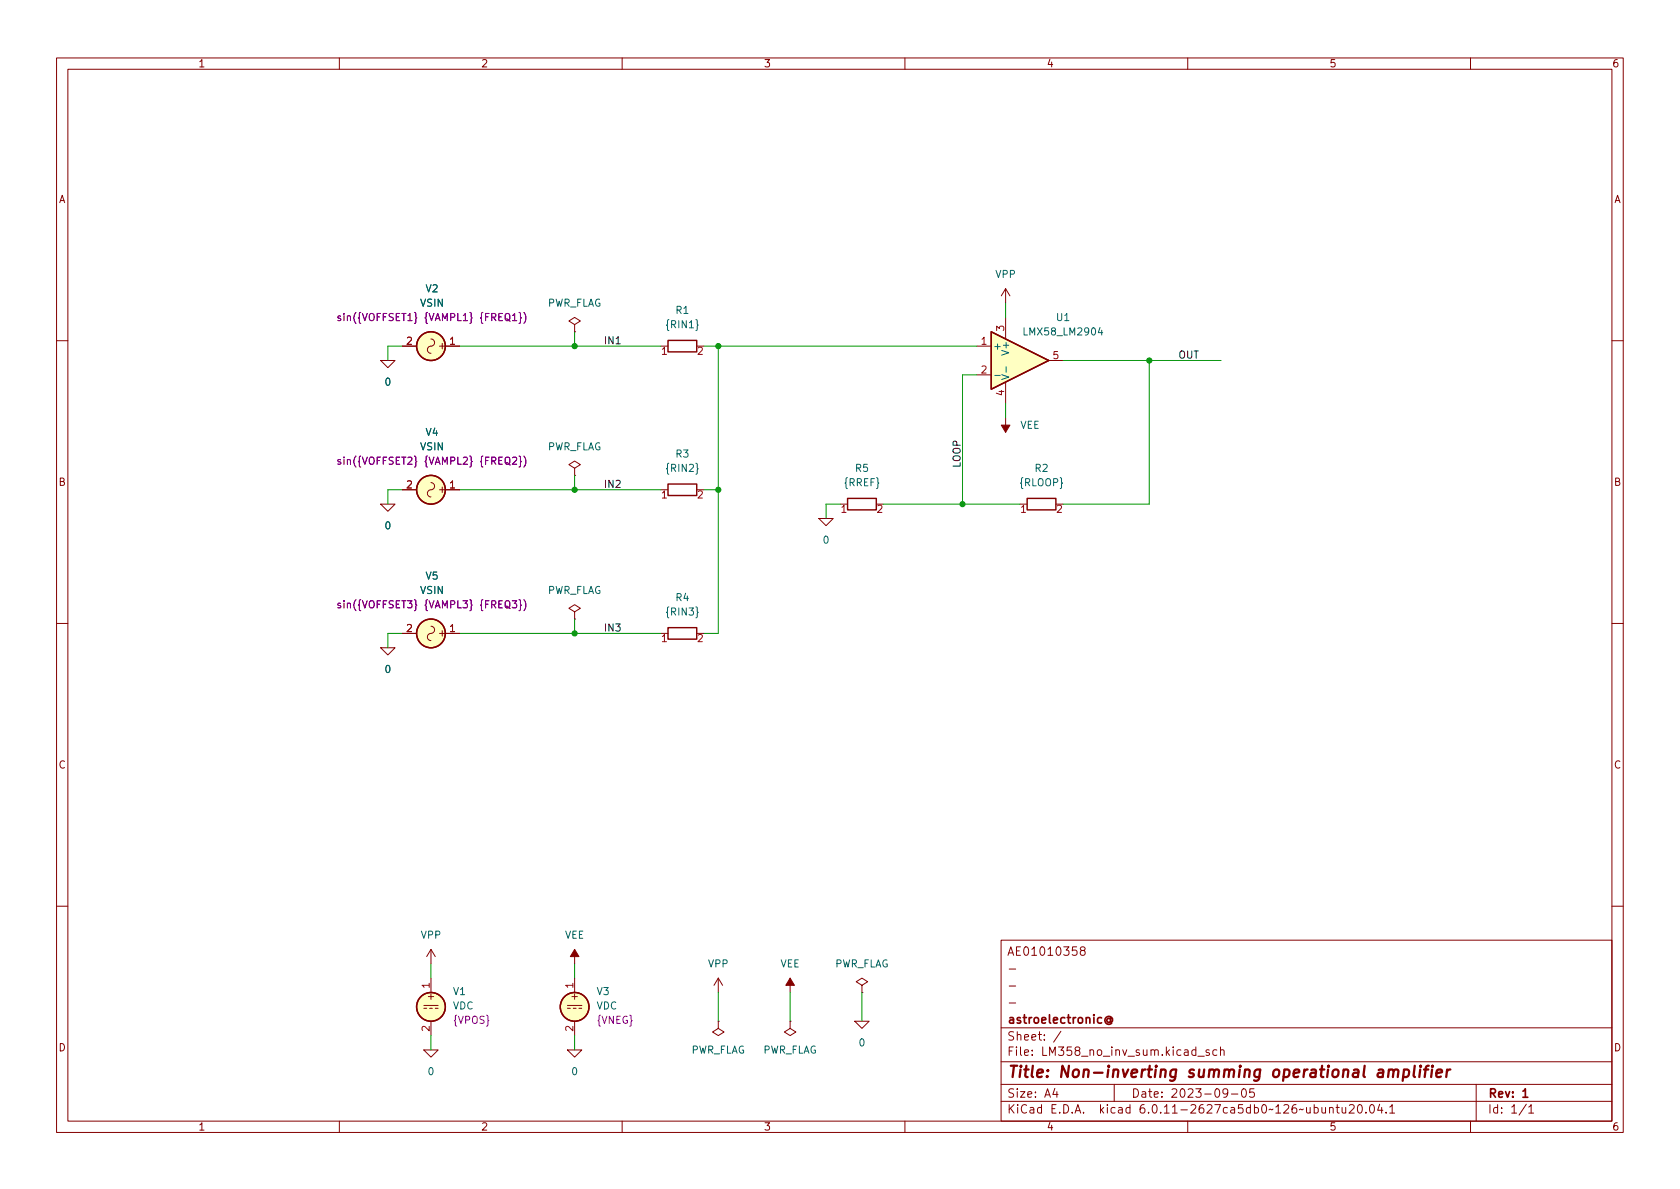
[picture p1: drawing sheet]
(kicad_sch (version 20211123) (generator eeschema)

 (paper "A4")

 (title_block
  (title "Non-inverting summing operational amplifier")
  (date "2023-09-05")
  (rev "1")
  (company "astroelectronic@")
  (comment 1 "-")
  (comment 2 "-")
  (comment 3 "-")
  (comment 4 "AE01010358"))

 (lib_symbols
  (symbol "Device:R" (pin_names (offset 0) hide) (in_bom yes) (on_board yes)
   (property "Reference" "R" (id 0) (at 2.032 0 90) (effects (font (size 1.27 1.27))))
   (property "Value" "R" (id 1) (at 0 0 90) (effects (font (size 1.27 1.27))))
   (property "Footprint" "" (id 2) (at -1.778 0 90) (effects (font (size 1.27 1.27)) hide))
   (property "Datasheet" "~" (id 3) (at 0 0 0) (effects (font (size 1.27 1.27)) hide))
   (symbol "R_0_1"
    (rectangle (start -1.016 -2.54) (end 1.016 2.54) (stroke (width 0.254) (type default) (color 0 0 0 0)) (fill (type none))))
   (symbol "R_1_1"
    (pin passive line (at 0 3.81 270) (length 1.27) (name "~" (effects (font (size 1.27 1.27)))) (number "1" (effects (font (size 1.27 1.27)))))
    (pin passive line (at 0 -3.81 90) (length 1.27) (name "~" (effects (font (size 1.27 1.27)))) (number "2" (effects (font (size 1.27 1.27)))))))
  (symbol "LM358:LMX58_LM2904" (pin_names (offset 0.254)) (in_bom yes) (on_board yes)
   (property "Reference" "U" (id 0) (at 3.81 3.175 0) (effects (font (size 1.27 1.27)) (justify left)))
   (property "Value" "LMX58_LM2904" (id 1) (at 3.81 -3.175 0) (effects (font (size 1.27 1.27)) (justify left)))
   (property "Footprint" "" (id 2) (at 0 0 0) (effects (font (size 1.27 1.27)) hide))
   (property "Datasheet" "~" (id 3) (at 0 0 0) (effects (font (size 1.27 1.27)) hide))
   (property "Spice_Netlist_Enabled" "Y" (id 4) (at 0 0 0) (effects (font (size 1.27 1.27)) (justify left) hide))
   (property "Spice_Primitive" "X" (id 5) (at 0 0 0) (effects (font (size 1.27 1.27)) (justify left) hide))
   (symbol "LMX58_LM2904_0_1"
    (polyline (pts (xy 5.08 0) (xy -5.08 5.08) (xy -5.08 -5.08) (xy 5.08 0)) (stroke (width 0.254) (type default) (color 0 0 0 0)) (fill (type background))))
   (symbol "LMX58_LM2904_1_1"
    (pin passive line (at -7.62 2.54 0) (length 2.54) (name "+" (effects (font (size 1.27 1.27)))) (number "1" (effects (font (size 1.27 1.27)))))
    (pin passive line (at -7.62 -2.54 0) (length 2.54) (name "-" (effects (font (size 1.27 1.27)))) (number "2" (effects (font (size 1.27 1.27)))))
    (pin passive line (at -2.54 7.62 270) (length 3.81) (name "V+" (effects (font (size 1.27 1.27)))) (number "3" (effects (font (size 1.27 1.27)))))
    (pin passive line (at -2.54 -7.62 90) (length 3.81) (name "V-" (effects (font (size 1.27 1.27)))) (number "4" (effects (font (size 1.27 1.27)))))
    (pin passive line (at 7.62 0 180) (length 2.54) (name "~" (effects (font (size 1.27 1.27)))) (number "5" (effects (font (size 1.27 1.27)))))))
  (symbol "R_1" (pin_names (offset 0) hide) (in_bom yes) (on_board yes)
   (property "Reference" "R" (id 0) (at 2.032 0 90) (effects (font (size 1.27 1.27))))
   (property "Value" "R_1" (id 1) (at 0 0 90) (effects (font (size 1.27 1.27))))
   (property "Footprint" "" (id 2) (at -1.778 0 90) (effects (font (size 1.27 1.27)) hide))
   (property "Datasheet" "~" (id 3) (at 0 0 0) (effects (font (size 1.27 1.27)) hide))
   (symbol "R_1_0_1"
    (rectangle (start -1.016 -2.54) (end 1.016 2.54) (stroke (width 0.254) (type default) (color 0 0 0 0)) (fill (type none))))
   (symbol "R_1_1_1"
    (pin passive line (at 0 3.81 270) (length 1.27) (name "~" (effects (font (size 1.27 1.27)))) (number "1" (effects (font (size 1.27 1.27)))))
    (pin passive line (at 0 -3.81 90) (length 1.27) (name "~" (effects (font (size 1.27 1.27)))) (number "2" (effects (font (size 1.27 1.27)))))))
  (symbol "Simulation_SPICE:VDC" (pin_names (offset 0.0254) hide) (in_bom yes) (on_board yes)
   (property "Reference" "V" (id 0) (at 2.54 2.54 0) (effects (font (size 1.27 1.27)) (justify left)))
   (property "Value" "VDC" (id 1) (at 2.54 0 0) (effects (font (size 1.27 1.27)) (justify left)))
   (property "Footprint" "" (id 2) (at 0 0 0) (effects (font (size 1.27 1.27)) hide))
   (property "Datasheet" "~" (id 3) (at 0 0 0) (effects (font (size 1.27 1.27)) hide))
   (property "Spice_Netlist_Enabled" "Y" (id 4) (at 0 0 0) (effects (font (size 1.27 1.27)) (justify left) hide))
   (property "Spice_Primitive" "V" (id 5) (at 0 0 0) (effects (font (size 1.27 1.27)) (justify left) hide))
   (property "Spice_Model" "dc(1)" (id 6) (at 2.54 -2.54 0) (effects (font (size 1.27 1.27)) (justify left)))
   (symbol "VDC_0_0"
    (polyline (pts (xy -1.27 0.254) (xy 1.27 0.254)) (stroke (width 0) (type default) (color 0 0 0 0)) (fill (type none)))
    (polyline (pts (xy -0.762 -0.254) (xy -1.27 -0.254)) (stroke (width 0) (type default) (color 0 0 0 0)) (fill (type none)))
    (polyline (pts (xy 0.254 -0.254) (xy -0.254 -0.254)) (stroke (width 0) (type default) (color 0 0 0 0)) (fill (type none)))
    (polyline (pts (xy 1.27 -0.254) (xy 0.762 -0.254)) (stroke (width 0) (type default) (color 0 0 0 0)) (fill (type none)))
    (text "+" (at 0 1.905 0) (effects (font (size 1.27 1.27)))))
   (symbol "VDC_0_1"
    (circle (center 0 0) (radius 2.54) (stroke (width 0.254) (type default) (color 0 0 0 0)) (fill (type background))))
   (symbol "VDC_1_1"
    (pin passive line (at 0 5.08 270) (length 2.54) (name "~" (effects (font (size 1.27 1.27)))) (number "1" (effects (font (size 1.27 1.27)))))
    (pin passive line (at 0 -5.08 90) (length 2.54) (name "~" (effects (font (size 1.27 1.27)))) (number "2" (effects (font (size 1.27 1.27)))))))
  (symbol "Simulation_SPICE:VSIN" (pin_names (offset 0.0254) hide) (in_bom yes) (on_board yes)
   (property "Reference" "V" (id 0) (at 2.54 2.54 0) (effects (font (size 1.27 1.27)) (justify left)))
   (property "Value" "VSIN" (id 1) (at 2.54 0 0) (effects (font (size 1.27 1.27)) (justify left)))
   (property "Footprint" "" (id 2) (at 0 0 0) (effects (font (size 1.27 1.27)) hide))
   (property "Datasheet" "~" (id 3) (at 0 0 0) (effects (font (size 1.27 1.27)) hide))
   (property "Spice_Netlist_Enabled" "Y" (id 4) (at 0 0 0) (effects (font (size 1.27 1.27)) (justify left) hide))
   (property "Spice_Primitive" "V" (id 5) (at 0 0 0) (effects (font (size 1.27 1.27)) (justify left) hide))
   (property "Spice_Model" "sin(0 1 1k)" (id 6) (at 2.54 -2.54 0) (effects (font (size 1.27 1.27)) (justify left)))
   (symbol "VSIN_0_0"
    (arc (start 0 0) (mid -0.635 0.635) (end -1.27 0) (stroke (width 0) (type default) (color 0 0 0 0)) (fill (type none)))
    (arc (start 0 0) (mid 0.635 -0.635) (end 1.27 0) (stroke (width 0) (type default) (color 0 0 0 0)) (fill (type none)))
    (text "+" (at 0 1.905 0) (effects (font (size 1.27 1.27)))))
   (symbol "VSIN_0_1"
    (circle (center 0 0) (radius 2.54) (stroke (width 0.254) (type default) (color 0 0 0 0)) (fill (type background))))
   (symbol "VSIN_1_1"
    (pin passive line (at 0 5.08 270) (length 2.54) (name "~" (effects (font (size 1.27 1.27)))) (number "1" (effects (font (size 1.27 1.27)))))
    (pin passive line (at 0 -5.08 90) (length 2.54) (name "~" (effects (font (size 1.27 1.27)))) (number "2" (effects (font (size 1.27 1.27)))))))
  (symbol "VDC_1" (pin_names (offset 0.0254) hide) (in_bom yes) (on_board yes)
   (property "Reference" "V" (id 0) (at 2.54 2.54 0) (effects (font (size 1.27 1.27)) (justify left)))
   (property "Value" "VDC_1" (id 1) (at 2.54 0 0) (effects (font (size 1.27 1.27)) (justify left)))
   (property "Footprint" "" (id 2) (at 0 0 0) (effects (font (size 1.27 1.27)) hide))
   (property "Datasheet" "~" (id 3) (at 0 0 0) (effects (font (size 1.27 1.27)) hide))
   (property "Spice_Netlist_Enabled" "Y" (id 4) (at 0 0 0) (effects (font (size 1.27 1.27)) (justify left) hide))
   (property "Spice_Primitive" "V" (id 5) (at 0 0 0) (effects (font (size 1.27 1.27)) (justify left) hide))
   (property "Spice_Model" "dc(1)" (id 6) (at 2.54 -2.54 0) (effects (font (size 1.27 1.27)) (justify left)))
   (symbol "VDC_1_0_0"
    (polyline (pts (xy -1.27 0.254) (xy 1.27 0.254)) (stroke (width 0) (type default) (color 0 0 0 0)) (fill (type none)))
    (polyline (pts (xy -0.762 -0.254) (xy -1.27 -0.254)) (stroke (width 0) (type default) (color 0 0 0 0)) (fill (type none)))
    (polyline (pts (xy 0.254 -0.254) (xy -0.254 -0.254)) (stroke (width 0) (type default) (color 0 0 0 0)) (fill (type none)))
    (polyline (pts (xy 1.27 -0.254) (xy 0.762 -0.254)) (stroke (width 0) (type default) (color 0 0 0 0)) (fill (type none)))
    (text "+" (at 0 1.905 0) (effects (font (size 1.27 1.27)))))
   (symbol "VDC_1_0_1"
    (circle (center 0 0) (radius 2.54) (stroke (width 0.254) (type default) (color 0 0 0 0)) (fill (type background))))
   (symbol "VDC_1_1_1"
    (pin passive line (at 0 5.08 270) (length 2.54) (name "~" (effects (font (size 1.27 1.27)))) (number "1" (effects (font (size 1.27 1.27)))))
    (pin passive line (at 0 -5.08 90) (length 2.54) (name "~" (effects (font (size 1.27 1.27)))) (number "2" (effects (font (size 1.27 1.27)))))))
  (symbol "power:PWR_FLAG" (power) (pin_numbers hide) (pin_names (offset 0) hide) (in_bom yes) (on_board yes)
   (property "Reference" "#FLG" (id 0) (at 0 1.905 0) (effects (font (size 1.27 1.27)) hide))
   (property "Value" "PWR_FLAG" (id 1) (at 0 3.81 0) (effects (font (size 1.27 1.27))))
   (property "Footprint" "" (id 2) (at 0 0 0) (effects (font (size 1.27 1.27)) hide))
   (property "Datasheet" "~" (id 3) (at 0 0 0) (effects (font (size 1.27 1.27)) hide))
   (symbol "PWR_FLAG_0_0"
    (pin power_out line (at 0 0 90) (length 0) (name "pwr" (effects (font (size 1.27 1.27)))) (number "1" (effects (font (size 1.27 1.27))))))
   (symbol "PWR_FLAG_0_1"
    (polyline (pts (xy 0 0) (xy 0 1.27) (xy -1.016 1.905) (xy 0 2.54) (xy 1.016 1.905) (xy 0 1.27)) (stroke (width 0) (type default) (color 0 0 0 0)) (fill (type none)))))
  (symbol "power:VEE" (power) (pin_names (offset 0)) (in_bom yes) (on_board yes)
   (property "Reference" "#PWR" (id 0) (at 0 -3.81 0) (effects (font (size 1.27 1.27)) hide))
   (property "Value" "VEE" (id 1) (at 0 3.81 0) (effects (font (size 1.27 1.27))))
   (property "Footprint" "" (id 2) (at 0 0 0) (effects (font (size 1.27 1.27)) hide))
   (property "Datasheet" "" (id 3) (at 0 0 0) (effects (font (size 1.27 1.27)) hide))
   (symbol "VEE_0_1"
    (polyline (pts (xy 0 0) (xy 0 2.54)) (stroke (width 0) (type default) (color 0 0 0 0)) (fill (type none)))
    (polyline (pts (xy 0.762 1.27) (xy -0.762 1.27) (xy 0 2.54) (xy 0.762 1.27)) (stroke (width 0) (type default) (color 0 0 0 0)) (fill (type outline))))
   (symbol "VEE_1_1"
    (pin power_in line (at 0 0 90) (length 0) hide (name "VEE" (effects (font (size 1.27 1.27)))) (number "1" (effects (font (size 1.27 1.27)))))))
  (symbol "power:VPP" (power) (pin_names (offset 0)) (in_bom yes) (on_board yes)
   (property "Reference" "#PWR" (id 0) (at 0 -3.81 0) (effects (font (size 1.27 1.27)) hide))
   (property "Value" "VPP" (id 1) (at 0 3.81 0) (effects (font (size 1.27 1.27))))
   (property "Footprint" "" (id 2) (at 0 0 0) (effects (font (size 1.27 1.27)) hide))
   (property "Datasheet" "" (id 3) (at 0 0 0) (effects (font (size 1.27 1.27)) hide))
   (symbol "VPP_0_1"
    (polyline (pts (xy -0.762 1.27) (xy 0 2.54)) (stroke (width 0) (type default) (color 0 0 0 0)) (fill (type none)))
    (polyline (pts (xy 0 0) (xy 0 2.54)) (stroke (width 0) (type default) (color 0 0 0 0)) (fill (type none)))
    (polyline (pts (xy 0 2.54) (xy 0.762 1.27)) (stroke (width 0) (type default) (color 0 0 0 0)) (fill (type none))))
   (symbol "VPP_1_1"
    (pin power_in line (at 0 0 90) (length 0) hide (name "VPP" (effects (font (size 1.27 1.27)))) (number "1" (effects (font (size 1.27 1.27)))))))
  (symbol "pspice:0" (power) (pin_names (offset 0)) (in_bom yes) (on_board yes)
   (property "Reference" "#GND" (id 0) (at 0 -2.54 0) (effects (font (size 1.27 1.27)) hide))
   (property "Value" "0" (id 1) (at 0 -1.778 0) (effects (font (size 1.27 1.27))))
   (property "Footprint" "" (id 2) (at 0 0 0) (effects (font (size 1.27 1.27)) hide))
   (property "Datasheet" "~" (id 3) (at 0 0 0) (effects (font (size 1.27 1.27)) hide))
   (symbol "0_0_1"
    (polyline (pts (xy -1.27 0) (xy 0 -1.27) (xy 1.27 0) (xy -1.27 0)) (stroke (width 0) (type default) (color 0 0 0 0)) (fill (type none))))
   (symbol "0_1_1"
    (pin power_in line (at 0 0 0) (length 0) hide (name "0" (effects (font (size 1.016 1.016)))) (number "1" (effects (font (size 1.016 1.016))))))))

 (junction (at 127 86.36) (diameter 0) (color 0 0 0 0))
 (junction (at 170.18 88.9) (diameter 0) (color 0 0 0 0))
 (junction (at 127 60.96) (diameter 0) (color 0 0 0 0))
 (junction (at 101.6 111.76) (diameter 0) (color 0 0 0 0))
 (junction (at 203.2 63.5) (diameter 0) (color 0 0 0 0))
 (junction (at 101.6 60.96) (diameter 0) (color 0 0 0 0))
 (junction (at 101.6 86.36) (diameter 0) (color 0 0 0 0))

 (wire (pts (xy 170.18 88.9) (xy 180.34 88.9)) (stroke (width 0) (type default) (color 0 0 0 0)))
 (wire (pts (xy 146.05 88.9) (xy 148.59 88.9)) (stroke (width 0) (type default) (color 0 0 0 0)))
 (wire (pts (xy 101.6 86.36) (xy 81.28 86.36)) (stroke (width 0) (type default) (color 0 0 0 0)))
 (wire (pts (xy 139.7 175.26) (xy 139.7 180.34)) (stroke (width 0) (type default) (color 0 0 0 0)))
 (wire (pts (xy 146.05 88.9) (xy 146.05 91.44)) (stroke (width 0) (type default) (color 0 0 0 0)))
 (wire (pts (xy 116.84 60.96) (xy 101.6 60.96)) (stroke (width 0) (type default) (color 0 0 0 0)))
 (wire (pts (xy 116.84 111.76) (xy 101.6 111.76)) (stroke (width 0) (type default) (color 0 0 0 0)))
 (wire (pts (xy 124.46 60.96) (xy 127 60.96)) (stroke (width 0) (type default) (color 0 0 0 0)))
 (wire (pts (xy 127 60.96) (xy 172.72 60.96)) (stroke (width 0) (type default) (color 0 0 0 0)))
 (wire (pts (xy 101.6 58.42) (xy 101.6 60.96)) (stroke (width 0) (type default) (color 0 0 0 0)))
 (wire (pts (xy 187.96 88.9) (xy 203.2 88.9)) (stroke (width 0) (type default) (color 0 0 0 0)))
 (wire (pts (xy 170.18 66.04) (xy 170.18 88.9)) (stroke (width 0) (type default) (color 0 0 0 0)))
 (wire (pts (xy 68.58 86.36) (xy 71.12 86.36)) (stroke (width 0) (type default) (color 0 0 0 0)))
 (wire (pts (xy 177.8 53.34) (xy 177.8 55.88)) (stroke (width 0) (type default) (color 0 0 0 0)))
 (wire (pts (xy 101.6 170.18) (xy 101.6 172.72)) (stroke (width 0) (type default) (color 0 0 0 0)))
 (wire (pts (xy 101.6 111.76) (xy 81.28 111.76)) (stroke (width 0) (type default) (color 0 0 0 0)))
 (wire (pts (xy 101.6 83.82) (xy 101.6 86.36)) (stroke (width 0) (type default) (color 0 0 0 0)))
 (wire (pts (xy 127 111.76) (xy 127 86.36)) (stroke (width 0) (type default) (color 0 0 0 0)))
 (wire (pts (xy 101.6 109.22) (xy 101.6 111.76)) (stroke (width 0) (type default) (color 0 0 0 0)))
 (wire (pts (xy 76.2 170.18) (xy 76.2 172.72)) (stroke (width 0) (type default) (color 0 0 0 0)))
 (wire (pts (xy 172.72 66.04) (xy 170.18 66.04)) (stroke (width 0) (type default) (color 0 0 0 0)))
 (wire (pts (xy 101.6 182.88) (xy 101.6 185.42)) (stroke (width 0) (type default) (color 0 0 0 0)))
 (wire (pts (xy 68.58 60.96) (xy 68.58 63.5)) (stroke (width 0) (type default) (color 0 0 0 0)))
 (wire (pts (xy 177.8 71.12) (xy 177.8 73.66)) (stroke (width 0) (type default) (color 0 0 0 0)))
 (wire (pts (xy 203.2 63.5) (xy 187.96 63.5)) (stroke (width 0) (type default) (color 0 0 0 0)))
 (wire (pts (xy 127 86.36) (xy 124.46 86.36)) (stroke (width 0) (type default) (color 0 0 0 0)))
 (wire (pts (xy 101.6 60.96) (xy 81.28 60.96)) (stroke (width 0) (type default) (color 0 0 0 0)))
 (wire (pts (xy 68.58 86.36) (xy 68.58 88.9)) (stroke (width 0) (type default) (color 0 0 0 0)))
 (wire (pts (xy 152.4 175.26) (xy 152.4 180.34)) (stroke (width 0) (type default) (color 0 0 0 0)))
 (wire (pts (xy 203.2 63.5) (xy 215.9 63.5)) (stroke (width 0) (type default) (color 0 0 0 0)))
 (wire (pts (xy 68.58 111.76) (xy 68.58 114.3)) (stroke (width 0) (type default) (color 0 0 0 0)))
 (wire (pts (xy 156.21 88.9) (xy 170.18 88.9)) (stroke (width 0) (type default) (color 0 0 0 0)))
 (wire (pts (xy 68.58 111.76) (xy 71.12 111.76)) (stroke (width 0) (type default) (color 0 0 0 0)))
 (wire (pts (xy 76.2 182.88) (xy 76.2 185.42)) (stroke (width 0) (type default) (color 0 0 0 0)))
 (wire (pts (xy 127 175.26) (xy 127 180.34)) (stroke (width 0) (type default) (color 0 0 0 0)))
 (wire (pts (xy 116.84 86.36) (xy 101.6 86.36)) (stroke (width 0) (type default) (color 0 0 0 0)))
 (wire (pts (xy 203.2 88.9) (xy 203.2 63.5)) (stroke (width 0) (type default) (color 0 0 0 0)))
 (wire (pts (xy 68.58 60.96) (xy 71.12 60.96)) (stroke (width 0) (type default) (color 0 0 0 0)))
 (wire (pts (xy 124.46 111.76) (xy 127 111.76)) (stroke (width 0) (type default) (color 0 0 0 0)))
 (wire (pts (xy 127 60.96) (xy 127 86.36)) (stroke (width 0) (type default) (color 0 0 0 0)))

 (label "IN1" (at 106.68 60.96 0) (effects (font (size 1.27 1.27)) (justify left bottom)))
 (label "IN2" (at 106.68 86.36 0) (effects (font (size 1.27 1.27)) (justify left bottom)))
 (label "LOOP" (at 170.18 82.55 90) (effects (font (size 1.27 1.27)) (justify left bottom)))
 (label "IN3" (at 106.68 111.76 0) (effects (font (size 1.27 1.27)) (justify left bottom)))
 (label "OUT" (at 208.28 63.5 0) (effects (font (size 1.27 1.27)) (justify left bottom)))

 (symbol (lib_id "Simulation_SPICE:VDC") (at 101.6 177.8 0) (unit 1) (in_bom yes) (on_board yes) (fields_autoplaced)
  (property "Reference" "V3" (id 0) (at 105.41 175.0701 0) (effects (font (size 1.27 1.27)) (justify left)))
  (property "Value" "VDC" (id 1) (at 105.41 177.6101 0) (effects (font (size 1.27 1.27)) (justify left)))
  (property "Footprint" "" (id 2) (at 101.6 177.8 0) (effects (font (size 1.27 1.27)) hide))
  (property "Datasheet" "~" (id 3) (at 101.6 177.8 0) (effects (font (size 1.27 1.27)) hide))
  (property "Spice_Netlist_Enabled" "Y" (id 4) (at 101.6 177.8 0) (effects (font (size 1.27 1.27)) (justify left) hide))
  (property "Spice_Primitive" "V" (id 5) (at 101.6 177.8 0) (effects (font (size 1.27 1.27)) (justify left) hide))
  (property "Spice_Model" "{VNEG}" (id 6) (at 105.41 180.1501 0) (effects (font (size 1.27 1.27)) (justify left))) (pin "1") (pin "2"))

 (symbol (lib_id "power:VPP") (at 76.2 170.18 0) (unit 1) (in_bom yes) (on_board yes) (fields_autoplaced)
  (property "Reference" "#PWR01" (id 0) (at 76.2 173.99 0) (effects (font (size 1.27 1.27)) hide))
  (property "Value" "VPP" (id 1) (at 76.2 165.1 0))
  (property "Footprint" "" (id 2) (at 76.2 170.18 0) (effects (font (size 1.27 1.27)) hide))
  (property "Datasheet" "" (id 3) (at 76.2 170.18 0) (effects (font (size 1.27 1.27)) hide)) (pin "1"))

 (symbol (lib_id "power:PWR_FLAG") (at 101.6 58.42 0) (unit 1) (in_bom yes) (on_board yes) (fields_autoplaced)
  (property "Reference" "#FLG01" (id 0) (at 101.6 56.515 0) (effects (font (size 1.27 1.27)) hide))
  (property "Value" "PWR_FLAG" (id 1) (at 101.6 53.34 0))
  (property "Footprint" "" (id 2) (at 101.6 58.42 0) (effects (font (size 1.27 1.27)) hide))
  (property "Datasheet" "~" (id 3) (at 101.6 58.42 0) (effects (font (size 1.27 1.27)) hide)) (pin "1"))

 (symbol (lib_id "Device:R") (at 152.4 88.9 90) (unit 1) (in_bom yes) (on_board yes) (fields_autoplaced)
  (property "Reference" "R5" (id 0) (at 152.4 82.55 90))
  (property "Value" "{RREF}" (id 1) (at 152.4 85.09 90))
  (property "Footprint" "" (id 2) (at 152.4 90.678 90) (effects (font (size 1.27 1.27)) hide))
  (property "Datasheet" "~" (id 3) (at 152.4 88.9 0) (effects (font (size 1.27 1.27)) hide)) (pin "1") (pin "2"))

 (symbol (lib_id "pspice:0") (at 152.4 180.34 0) (unit 1) (in_bom yes) (on_board yes) (fields_autoplaced)
  (property "Reference" "#GND05" (id 0) (at 152.4 182.88 0) (effects (font (size 1.27 1.27)) hide))
  (property "Value" "0" (id 1) (at 152.4 184.15 0))
  (property "Footprint" "" (id 2) (at 152.4 180.34 0) (effects (font (size 1.27 1.27)) hide))
  (property "Datasheet" "~" (id 3) (at 152.4 180.34 0) (effects (font (size 1.27 1.27)) hide)) (pin "1"))

 (symbol (lib_id "power:PWR_FLAG") (at 101.6 109.22 0) (unit 1) (in_bom yes) (on_board yes) (fields_autoplaced)
  (property "Reference" "#FLG06" (id 0) (at 101.6 107.315 0) (effects (font (size 1.27 1.27)) hide))
  (property "Value" "PWR_FLAG" (id 1) (at 101.6 104.14 0))
  (property "Footprint" "" (id 2) (at 101.6 109.22 0) (effects (font (size 1.27 1.27)) hide))
  (property "Datasheet" "~" (id 3) (at 101.6 109.22 0) (effects (font (size 1.27 1.27)) hide)) (pin "1"))

 (symbol (lib_id "pspice:0") (at 68.58 63.5 0) (unit 1) (in_bom yes) (on_board yes) (fields_autoplaced)
  (property "Reference" "#GND02" (id 0) (at 68.58 66.04 0) (effects (font (size 1.27 1.27)) hide))
  (property "Value" "0" (id 1) (at 68.58 67.31 0))
  (property "Footprint" "" (id 2) (at 68.58 63.5 0) (effects (font (size 1.27 1.27)) hide))
  (property "Datasheet" "~" (id 3) (at 68.58 63.5 0) (effects (font (size 1.27 1.27)) hide)) (pin "1"))

 (symbol (lib_id "Device:R") (at 184.15 88.9 90) (unit 1) (in_bom yes) (on_board yes) (fields_autoplaced)
  (property "Reference" "R2" (id 0) (at 184.15 82.55 90))
  (property "Value" "{RLOOP}" (id 1) (at 184.15 85.09 90))
  (property "Footprint" "" (id 2) (at 184.15 90.678 90) (effects (font (size 1.27 1.27)) hide))
  (property "Datasheet" "~" (id 3) (at 184.15 88.9 0) (effects (font (size 1.27 1.27)) hide)) (pin "1") (pin "2"))

 (symbol (lib_id "Simulation_SPICE:VSIN") (at 76.2 86.36 270) (unit 1) (in_bom yes) (on_board yes) (fields_autoplaced)
  (property "Reference" "V4" (id 0) (at 76.3897 76.2 90))
  (property "Value" "VSIN" (id 1) (at 76.3897 78.74 90))
  (property "Footprint" "" (id 2) (at 76.2 86.36 0) (effects (font (size 1.27 1.27)) hide))
  (property "Datasheet" "~" (id 3) (at 76.2 86.36 0) (effects (font (size 1.27 1.27)) hide))
  (property "Spice_Netlist_Enabled" "Y" (id 4) (at 76.2 86.36 0) (effects (font (size 1.27 1.27)) (justify left) hide))
  (property "Spice_Primitive" "V" (id 5) (at 76.2 86.36 0) (effects (font (size 1.27 1.27)) (justify left) hide))
  (property "Spice_Model" "sin({VOFFSET2} {VAMPL2} {FREQ2})" (id 6) (at 76.3897 81.28 90)) (pin "1") (pin "2"))

 (symbol (lib_id "Simulation_SPICE:VSIN") (at 76.2 111.76 270) (unit 1) (in_bom yes) (on_board yes) (fields_autoplaced)
  (property "Reference" "V5" (id 0) (at 76.3897 101.6 90))
  (property "Value" "VSIN" (id 1) (at 76.3897 104.14 90))
  (property "Footprint" "" (id 2) (at 76.2 111.76 0) (effects (font (size 1.27 1.27)) hide))
  (property "Datasheet" "~" (id 3) (at 76.2 111.76 0) (effects (font (size 1.27 1.27)) hide))
  (property "Spice_Netlist_Enabled" "Y" (id 4) (at 76.2 111.76 0) (effects (font (size 1.27 1.27)) (justify left) hide))
  (property "Spice_Primitive" "V" (id 5) (at 76.2 111.76 0) (effects (font (size 1.27 1.27)) (justify left) hide))
  (property "Spice_Model" "sin({VOFFSET3} {VAMPL3} {FREQ3})" (id 6) (at 76.3897 106.68 90)) (pin "1") (pin "2"))

 (symbol (lib_id "power:PWR_FLAG") (at 139.7 180.34 180) (unit 1) (in_bom yes) (on_board yes) (fields_autoplaced)
  (property "Reference" "#FLG03" (id 0) (at 139.7 182.245 0) (effects (font (size 1.27 1.27)) hide))
  (property "Value" "PWR_FLAG" (id 1) (at 139.7 185.42 0))
  (property "Footprint" "" (id 2) (at 139.7 180.34 0) (effects (font (size 1.27 1.27)) hide))
  (property "Datasheet" "~" (id 3) (at 139.7 180.34 0) (effects (font (size 1.27 1.27)) hide)) (pin "1"))

 (symbol (lib_id "power:PWR_FLAG") (at 127 180.34 180) (unit 1) (in_bom yes) (on_board yes) (fields_autoplaced)
  (property "Reference" "#FLG02" (id 0) (at 127 182.245 0) (effects (font (size 1.27 1.27)) hide))
  (property "Value" "PWR_FLAG" (id 1) (at 127 185.42 0))
  (property "Footprint" "" (id 2) (at 127 180.34 0) (effects (font (size 1.27 1.27)) hide))
  (property "Datasheet" "~" (id 3) (at 127 180.34 0) (effects (font (size 1.27 1.27)) hide)) (pin "1"))

 (symbol (lib_id "pspice:0") (at 68.58 88.9 0) (unit 1) (in_bom yes) (on_board yes) (fields_autoplaced)
  (property "Reference" "#GND04" (id 0) (at 68.58 91.44 0) (effects (font (size 1.27 1.27)) hide))
  (property "Value" "0" (id 1) (at 68.58 92.71 0))
  (property "Footprint" "" (id 2) (at 68.58 88.9 0) (effects (font (size 1.27 1.27)) hide))
  (property "Datasheet" "~" (id 3) (at 68.58 88.9 0) (effects (font (size 1.27 1.27)) hide)) (pin "1"))

 (symbol (lib_id "power:VEE") (at 139.7 175.26 0) (unit 1) (in_bom yes) (on_board yes) (fields_autoplaced)
  (property "Reference" "#PWR06" (id 0) (at 139.7 179.07 0) (effects (font (size 1.27 1.27)) hide))
  (property "Value" "VEE" (id 1) (at 139.7 170.18 0))
  (property "Footprint" "" (id 2) (at 139.7 175.26 0) (effects (font (size 1.27 1.27)) hide))
  (property "Datasheet" "" (id 3) (at 139.7 175.26 0) (effects (font (size 1.27 1.27)) hide)) (pin "1"))

 (symbol (lib_id "Simulation_SPICE:VSIN") (at 76.2 60.96 270) (unit 1) (in_bom yes) (on_board yes) (fields_autoplaced)
  (property "Reference" "V2" (id 0) (at 76.3897 50.8 90))
  (property "Value" "VSIN" (id 1) (at 76.3897 53.34 90))
  (property "Footprint" "" (id 2) (at 76.2 60.96 0) (effects (font (size 1.27 1.27)) hide))
  (property "Datasheet" "~" (id 3) (at 76.2 60.96 0) (effects (font (size 1.27 1.27)) hide))
  (property "Spice_Netlist_Enabled" "Y" (id 4) (at 76.2 60.96 0) (effects (font (size 1.27 1.27)) (justify left) hide))
  (property "Spice_Primitive" "V" (id 5) (at 76.2 60.96 0) (effects (font (size 1.27 1.27)) (justify left) hide))
  (property "Spice_Model" "sin({VOFFSET1} {VAMPL1} {FREQ1})" (id 6) (at 76.3897 55.88 90)) (pin "1") (pin "2"))

 (symbol (lib_id "power:PWR_FLAG") (at 152.4 175.26 0) (unit 1) (in_bom yes) (on_board yes) (fields_autoplaced)
  (property "Reference" "#FLG04" (id 0) (at 152.4 173.355 0) (effects (font (size 1.27 1.27)) hide))
  (property "Value" "PWR_FLAG" (id 1) (at 152.4 170.18 0))
  (property "Footprint" "" (id 2) (at 152.4 175.26 0) (effects (font (size 1.27 1.27)) hide))
  (property "Datasheet" "~" (id 3) (at 152.4 175.26 0) (effects (font (size 1.27 1.27)) hide)) (pin "1"))

 (symbol (lib_name "VDC_1") (lib_id "Simulation_SPICE:VDC") (at 76.2 177.8 0) (unit 1) (in_bom yes) (on_board yes) (fields_autoplaced)
  (property "Reference" "V1" (id 0) (at 80.01 175.0701 0) (effects (font (size 1.27 1.27)) (justify left)))
  (property "Value" "VDC" (id 1) (at 80.01 177.6101 0) (effects (font (size 1.27 1.27)) (justify left)))
  (property "Footprint" "" (id 2) (at 76.2 177.8 0) (effects (font (size 1.27 1.27)) hide))
  (property "Datasheet" "~" (id 3) (at 76.2 177.8 0) (effects (font (size 1.27 1.27)) hide))
  (property "Spice_Netlist_Enabled" "Y" (id 4) (at 76.2 177.8 0) (effects (font (size 1.27 1.27)) (justify left) hide))
  (property "Spice_Primitive" "V" (id 5) (at 76.2 177.8 0) (effects (font (size 1.27 1.27)) (justify left) hide))
  (property "Spice_Model" "{VPOS}" (id 6) (at 80.01 180.1501 0) (effects (font (size 1.27 1.27)) (justify left))) (pin "1") (pin "2"))

 (symbol (lib_id "pspice:0") (at 76.2 185.42 0) (unit 1) (in_bom yes) (on_board yes) (fields_autoplaced)
  (property "Reference" "#GND01" (id 0) (at 76.2 187.96 0) (effects (font (size 1.27 1.27)) hide))
  (property "Value" "0" (id 1) (at 76.2 189.23 0))
  (property "Footprint" "" (id 2) (at 76.2 185.42 0) (effects (font (size 1.27 1.27)) hide))
  (property "Datasheet" "~" (id 3) (at 76.2 185.42 0) (effects (font (size 1.27 1.27)) hide)) (pin "1"))

 (symbol (lib_id "pspice:0") (at 146.05 91.44 0) (unit 1) (in_bom yes) (on_board yes) (fields_autoplaced)
  (property "Reference" "#GND07" (id 0) (at 146.05 93.98 0) (effects (font (size 1.27 1.27)) hide))
  (property "Value" "0" (id 1) (at 146.05 95.25 0))
  (property "Footprint" "" (id 2) (at 146.05 91.44 0) (effects (font (size 1.27 1.27)) hide))
  (property "Datasheet" "~" (id 3) (at 146.05 91.44 0) (effects (font (size 1.27 1.27)) hide)) (pin "1"))

 (symbol (lib_name "R_1") (lib_id "Device:R") (at 120.65 86.36 90) (unit 1) (in_bom yes) (on_board yes) (fields_autoplaced)
  (property "Reference" "R3" (id 0) (at 120.65 80.01 90))
  (property "Value" "{RIN2}" (id 1) (at 120.65 82.55 90))
  (property "Footprint" "" (id 2) (at 120.65 88.138 90) (effects (font (size 1.27 1.27)) hide))
  (property "Datasheet" "~" (id 3) (at 120.65 86.36 0) (effects (font (size 1.27 1.27)) hide)) (pin "1") (pin "2"))

 (symbol (lib_name "R_1") (lib_id "Device:R") (at 120.65 111.76 90) (unit 1) (in_bom yes) (on_board yes) (fields_autoplaced)
  (property "Reference" "R4" (id 0) (at 120.65 105.41 90))
  (property "Value" "{RIN3}" (id 1) (at 120.65 107.95 90))
  (property "Footprint" "" (id 2) (at 120.65 113.538 90) (effects (font (size 1.27 1.27)) hide))
  (property "Datasheet" "~" (id 3) (at 120.65 111.76 0) (effects (font (size 1.27 1.27)) hide)) (pin "1") (pin "2"))

 (symbol (lib_id "pspice:0") (at 101.6 185.42 0) (unit 1) (in_bom yes) (on_board yes) (fields_autoplaced)
  (property "Reference" "#GND03" (id 0) (at 101.6 187.96 0) (effects (font (size 1.27 1.27)) hide))
  (property "Value" "0" (id 1) (at 101.6 189.23 0))
  (property "Footprint" "" (id 2) (at 101.6 185.42 0) (effects (font (size 1.27 1.27)) hide))
  (property "Datasheet" "~" (id 3) (at 101.6 185.42 0) (effects (font (size 1.27 1.27)) hide)) (pin "1"))

 (symbol (lib_id "power:VPP") (at 177.8 53.34 0) (unit 1) (in_bom yes) (on_board yes) (fields_autoplaced)
  (property "Reference" "#PWR03" (id 0) (at 177.8 57.15 0) (effects (font (size 1.27 1.27)) hide))
  (property "Value" "VPP" (id 1) (at 177.8 48.26 0))
  (property "Footprint" "" (id 2) (at 177.8 53.34 0) (effects (font (size 1.27 1.27)) hide))
  (property "Datasheet" "" (id 3) (at 177.8 53.34 0) (effects (font (size 1.27 1.27)) hide)) (pin "1"))

 (symbol (lib_id "pspice:0") (at 68.58 114.3 0) (unit 1) (in_bom yes) (on_board yes) (fields_autoplaced)
  (property "Reference" "#GND06" (id 0) (at 68.58 116.84 0) (effects (font (size 1.27 1.27)) hide))
  (property "Value" "0" (id 1) (at 68.58 118.11 0))
  (property "Footprint" "" (id 2) (at 68.58 114.3 0) (effects (font (size 1.27 1.27)) hide))
  (property "Datasheet" "~" (id 3) (at 68.58 114.3 0) (effects (font (size 1.27 1.27)) hide)) (pin "1"))

 (symbol (lib_name "R_1") (lib_id "Device:R") (at 120.65 60.96 90) (unit 1) (in_bom yes) (on_board yes) (fields_autoplaced)
  (property "Reference" "R1" (id 0) (at 120.65 54.61 90))
  (property "Value" "{RIN1}" (id 1) (at 120.65 57.15 90))
  (property "Footprint" "" (id 2) (at 120.65 62.738 90) (effects (font (size 1.27 1.27)) hide))
  (property "Datasheet" "~" (id 3) (at 120.65 60.96 0) (effects (font (size 1.27 1.27)) hide)) (pin "1") (pin "2"))

 (symbol (lib_id "power:VEE") (at 177.8 73.66 180) (unit 1) (in_bom yes) (on_board yes) (fields_autoplaced)
  (property "Reference" "#PWR04" (id 0) (at 177.8 69.85 0) (effects (font (size 1.27 1.27)) hide))
  (property "Value" "VEE" (id 1) (at 180.34 74.9299 0) (effects (font (size 1.27 1.27)) (justify right)))
  (property "Footprint" "" (id 2) (at 177.8 73.66 0) (effects (font (size 1.27 1.27)) hide))
  (property "Datasheet" "" (id 3) (at 177.8 73.66 0) (effects (font (size 1.27 1.27)) hide)) (pin "1"))

 (symbol (lib_id "power:VPP") (at 127 175.26 0) (unit 1) (in_bom yes) (on_board yes) (fields_autoplaced)
  (property "Reference" "#PWR05" (id 0) (at 127 179.07 0) (effects (font (size 1.27 1.27)) hide))
  (property "Value" "VPP" (id 1) (at 127 170.18 0))
  (property "Footprint" "" (id 2) (at 127 175.26 0) (effects (font (size 1.27 1.27)) hide))
  (property "Datasheet" "" (id 3) (at 127 175.26 0) (effects (font (size 1.27 1.27)) hide)) (pin "1"))

 (symbol (lib_id "power:VEE") (at 101.6 170.18 0) (unit 1) (in_bom yes) (on_board yes) (fields_autoplaced)
  (property "Reference" "#PWR02" (id 0) (at 101.6 173.99 0) (effects (font (size 1.27 1.27)) hide))
  (property "Value" "VEE" (id 1) (at 101.6 165.1 0))
  (property "Footprint" "" (id 2) (at 101.6 170.18 0) (effects (font (size 1.27 1.27)) hide))
  (property "Datasheet" "" (id 3) (at 101.6 170.18 0) (effects (font (size 1.27 1.27)) hide)) (pin "1"))

 (symbol (lib_id "LM358:LMX58_LM2904") (at 180.34 63.5 0) (unit 1) (in_bom yes) (on_board yes)
  (property "Reference" "U1" (id 0) (at 187.96 55.88 0))
  (property "Value" "LMX58_LM2904" (id 1) (at 187.96 58.42 0))
  (property "Footprint" "" (id 2) (at 180.34 63.5 0) (effects (font (size 1.27 1.27)) hide))
  (property "Datasheet" "~" (id 3) (at 180.34 63.5 0) (effects (font (size 1.27 1.27)) hide))
  (property "Spice_Netlist_Enabled" "Y" (id 4) (at 180.34 63.5 0) (effects (font (size 1.27 1.27)) (justify left) hide))
  (property "Spice_Primitive" "X" (id 5) (at 180.34 63.5 0) (effects (font (size 1.27 1.27)) (justify left) hide))
  (property "Spice_Model" "LMX58_LM2904" (id 6) (at 180.34 63.5 0) (effects (font (size 1.27 1.27)) hide))
  (property "Spice_Lib_File" "/home/astroelectronica/kicad/projects/LM358/models/lmx58_lm2904.lib" (id 7) (at 180.34 63.5 0) (effects (font (size 1.27 1.27)) hide)) (pin "1") (pin "2") (pin "3") (pin "4") (pin "5"))

 (symbol (lib_id "power:PWR_FLAG") (at 101.6 83.82 0) (unit 1) (in_bom yes) (on_board yes) (fields_autoplaced)
  (property "Reference" "#FLG05" (id 0) (at 101.6 81.915 0) (effects (font (size 1.27 1.27)) hide))
  (property "Value" "PWR_FLAG" (id 1) (at 101.6 78.74 0))
  (property "Footprint" "" (id 2) (at 101.6 83.82 0) (effects (font (size 1.27 1.27)) hide))
  (property "Datasheet" "~" (id 3) (at 101.6 83.82 0) (effects (font (size 1.27 1.27)) hide)) (pin "1"))

 (sheet_instances (path "" (page "1")))

)
